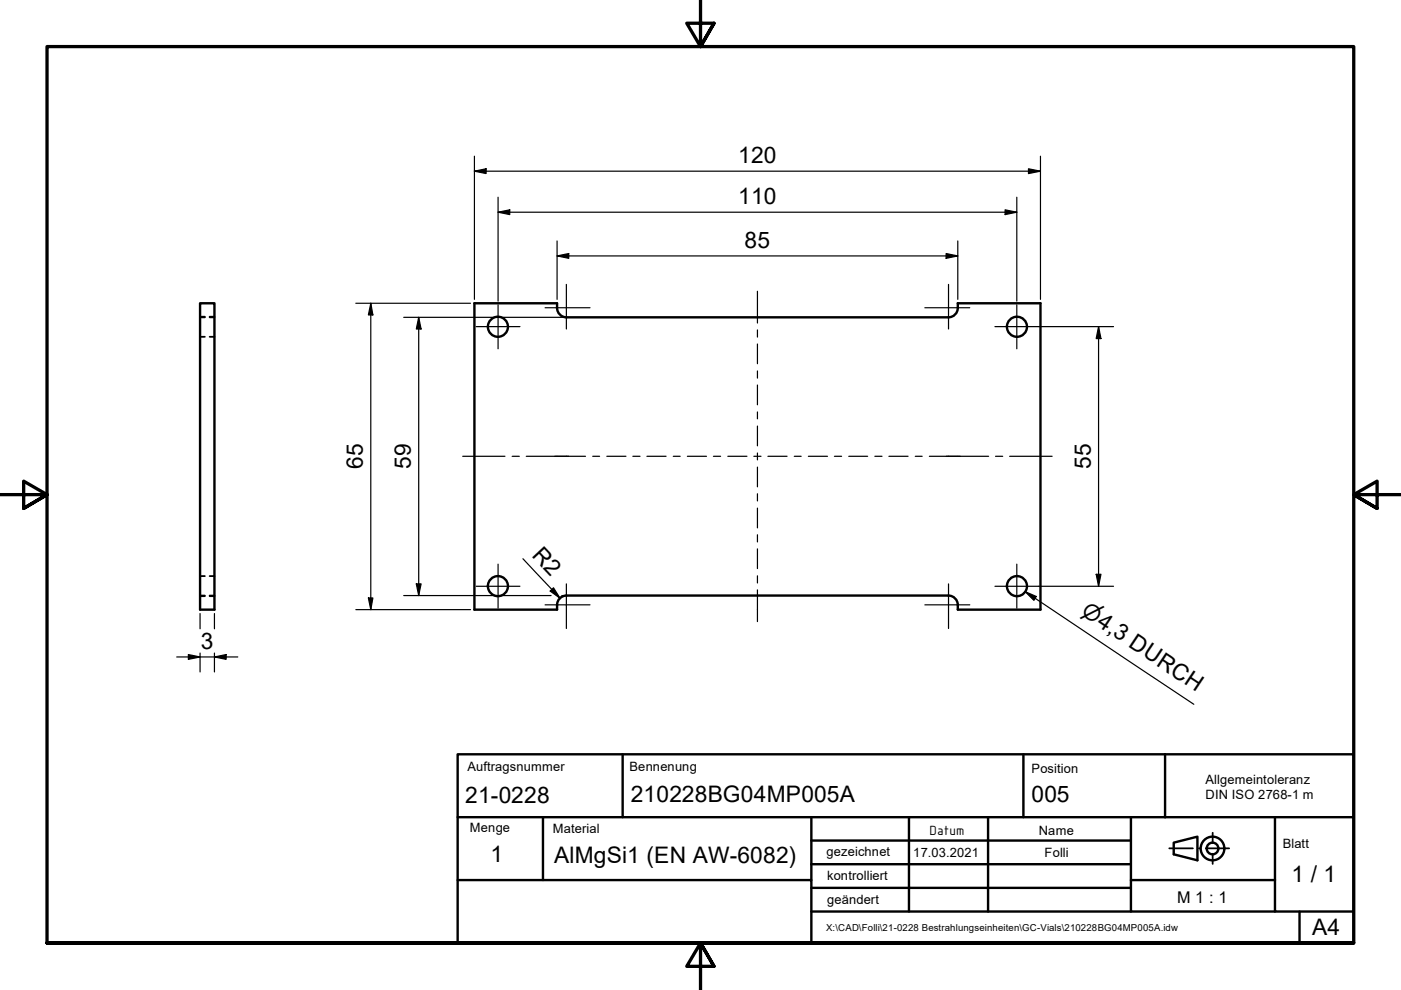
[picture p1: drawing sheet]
<svg xmlns="http://www.w3.org/2000/svg" width="297mm" height="210mm" viewBox="0 0 297 210" stroke-linecap="round" stroke-linejoin="round" font-family="sans-serif">
<!-- layer: Sichtbar (ISO) -->
<g fill="none" stroke="#000" stroke-width=".51">
<path d="M42.4 64.3h3.1v65h-3.1zM118.1 65.2v-.9h-17.5v65h17.5v-1.1M118.1 65.3a2 2 0 0 0 2 2M120.1 67.3h81M203.1 65.3a2 2 0 0 1-2 2M203.1 65.2v-.9h17.5v65h-17.5v-1.1M120.1 126.3h81M120.1 126.3a2 2 0 0 0-2 2M201.1 126.3a2 2 0 0 1 2 2"/>
<circle cx="105.6" cy="69.3" r="2.13"/>
<circle cx="215.6" cy="69.3" r="2.13"/>
<circle cx="105.6" cy="124.3" r="2.13"/>
<circle cx="215.6" cy="124.3" r="2.13"/>
</g>
<!-- layer: Verdeckt (ISO) -->
<path d="M42.4 67.3h1M42.4 71.4h1M42.4 67.2h1M44.4 67.3h1.1M44.4 71.4h1.1M44.4 67.2h1.1M42.4 126.3h1M42.4 126.4h1M42.4 122.1h1M44.4 126.3h1.1M44.4 126.4h1.1M44.4 122.1h1.1" fill="none" stroke="#000" stroke-width=".38"/>
<!-- layer: Rahmen (ISO) -->
<path d="M148.5 -.1v10l-2.9-5h5.8l-2.9 5 2.9-5M0 104.9h10l-5-2.9v5.8l5-2.9-5 2.9M297 104.9h-10l5-2.9v5.8l-5-2.9 5 2.9M10 199.9v-190h277v190h-277h277M151.4 204.9l-2.9-5 2.9 5h-5.8l2.9-5v10" fill="none" stroke="#000" stroke-width=".7"/>
<!-- layer: Titel (ISO) -->
<path d="M247.9 179.9h5M254.2 179.9h.2M255.7 179.9h4.9M257.1 176.6v2.2M257.1 181v2.2" fill="none" stroke="#000" stroke-width=".38"/>
<g fill="none" stroke="#000" stroke-width=".51">
<path d="M97 159.9h190v40h-190zM132 159.9v13.4M217 159.9v13.4h30M247 159.9v13.4M97 173.3h120M115.1 173.3v13.3M172 178.2h67.8M172 173.3v13.3M192.7 173.3v20M209.5 173.3v20M239.8 173.3v13.3M247 173.3h40"/>
<path d="M248.9 178.7l5-1.3v5l-5-1.3zM270.3 173.3v13.3M97 186.6h75v13.3M172 193.3h67.8M172 188.2h67.8M172 183.2h67.8M270.3 186.6v6.7h16.7M270.3 186.6h-30.5v6.7h30.5M275.5 193.3v6.6"/>
<circle cx="257.1" cy="179.9" r="2.51"/>
<circle cx="257.1" cy="179.9" r="1.24"/>
</g>
<!-- layer: Mittelpunktmarkierung (ISO) -->
<g fill="none" stroke="#000" stroke-width=".25">
<path d="M101 69.3h9.2M105.6 64.6v9.3M115.6 65.2h9.5M120.1 60.3v9.5M196.1 65.2h9.5M201.1 60.3v9.5M210.9 69.3h9.3M215.6 64.6v9.3M105.6 119.6v9.3M215.6 119.6v9.3M101 124.3h9.2M115.6 128.2h9.5"/>
<path d="M120.1 123.8v9.5M196.1 128.2h9.5M201.1 123.8v9.5M210.9 124.3h9.3"/>
</g>
<!-- layer: Mittellinie (ISO) -->
<g fill="none" stroke="#000" stroke-width=".25">
<path d="M160.6 61.8v6.7M160.6 69.9v1.6M160.6 72.9v4.2M160.6 78.6v1.6M98.1 96.7h9M108.6 96.7h1.5M111.6 96.7h12.5M125.7 96.7h1.4M128.7 96.7h4M134.2 96.7h1.5M137.2 96.7h4M142.7 96.7h1.5"/>
<path d="M145.7 96.7h4.1M151.3 96.7h1.5M154.3 96.7h4.1M159.8 96.7h1.6M160.6 81.6v4.2M160.6 87.3v1.5M160.6 90.3v4.2M160.6 96v1.5M160.6 99v4.2M162.8 96.7h4.1M168.4 96.7h1.5M171.4 96.7h4.1"/>
<path d="M176.9 96.7h1.5M180 96.7h4M185.5 96.7h1.5M188.5 96.7h4M194.1 96.7h1.4M197 96.7h12.6M211.1 96.7h1.5M214.1 96.7h9M160.6 104.7v1.5M160.6 107.7v4.2M160.6 113.4v1.5M160.6 116.4v4.2"/>
<path d="M160.6 122.1v1.5M160.6 125.1v6.7"/>
</g>
<g fill="none" stroke="#000" stroke-width=".25">
<path d="M100.6 36.3l2.5-.5v1zM100.6 36.3h120M100.6 33.1v30.4M218.1 35.8l2.5 .5-2.5 .5zM220.6 33.1v30.4M105.6 45l2.5-.5v1zM105.6 45h110M105.6 41.8v22.1M118.1 54.3l2.5-.5v1zM118.1 54.3h85M118.1 51.1v12.4M200.6 53.8l2.5 .5-2.5 .5z"/>
<path d="M203.1 51.1v12.4M213.1 44.5l2.5 .5-2.5 .5zM215.6 41.8v22.1M75.4 64.3h24.4M78.6 64.3l.5 2.5h-1zM78.6 64.3v65M85.6 67.3h19.9M88.8 67.3l.5 2.5h-1zM88.8 67.3v59M105.7 67.3h13.6M220.2 69.3h15.9M232.9 69.3l.5 2.5h-1z"/>
<path d="M232.9 69.3v55M110.9 118.5l7.8 8.3M37.5 139.3h12.9M39.9 138.8l2.5 .5-2.5 .5zM42.4 130.1v3.2M42.4 138.5v4M45.5 139.3l2.4-.5v1zM45.5 130.1v3.2M45.5 138.5v4M75.4 129.3h24.4M78.1 126.8h1l-.5 2.5zM85.6 126.3h19.9"/>
<path d="M88.3 123.8h1l-.5 2.5zM105.7 126.3h11.1M117.3 124.6l1.4 2.2-2.1-1.5zM119.1 126.3h.2M220.2 124.3h15.9M232.4 121.8h1l-.5 2.5z"/>
</g>
<g fill="#000">
<path d="M100.6 36.3l2.5-.5v1z" fill-rule="evenodd"/>
<path d="M218.1 35.8l2.5 .5-2.5 .5z" fill-rule="evenodd"/>
<path d="M105.6 45l2.5-.5v1z" fill-rule="evenodd"/>
<path d="M118.1 54.3l2.5-.5v1z" fill-rule="evenodd"/>
<path d="M200.6 53.8l2.5 .5-2.5 .5z" fill-rule="evenodd"/>
<path d="M213.1 44.5l2.5 .5-2.5 .5z" fill-rule="evenodd"/>
<path d="M78.6 64.3l.5 2.5h-1z" fill-rule="evenodd"/>
<path d="M88.8 67.3l.5 2.5h-1z" fill-rule="evenodd"/>
<path d="M232.9 69.3l.5 2.5h-1z" fill-rule="evenodd"/>
<path d="M39.9 138.8l2.5 .5-2.5 .5z" fill-rule="evenodd"/>
<path d="M45.5 139.3l2.4-.5v1z" fill-rule="evenodd"/>
<path d="M78.1 126.8h1l-.5 2.5z" fill-rule="evenodd"/>
<path d="M88.3 123.8h1l-.5 2.5z" fill-rule="evenodd"/>
<path d="M117.3 124.6l1.4 2.2-2.1-1.5z" fill-rule="evenodd"/>
<path d="M232.4 121.8h1l-.5 2.5z" fill-rule="evenodd"/>
</g>
<!-- layer: Symbol (ISO) -->
<path d="M217.4 125.4l2.3 1.1-.5 .8zM217.4 125.4l35.7 23.9" fill="none" stroke="#000" stroke-width=".25"/>
<path d="M217.4 125.4l2.3 1.1-.5 .8z" fill-rule="evenodd" fill="#000"/>
<g font-size="4.8">
<text x="156.5" y="34.6">120</text>
<text x="156.5" y="43.3">110</text>
<text x="157.9" y="52.6">85</text>
<text x="76.9" y="99.5" transform="rotate(-90 76.9 99.5)">65</text>
<text x="87.1" y="99.5" transform="rotate(-90 87.1 99.5)">59</text>
<text x="231.3" y="99.5" transform="rotate(-90 231.3 99.5)">55</text>
<text x="112.6" y="118" transform="rotate(47 112.6 118)">R2</text>
<text x="42.6" y="137.6">3</text>
<text x="98.6" y="170.2">21-0228</text>
<text x="133.7" y="170">210228BG04MP005A</text>
<text x="218.7" y="170">005</text>
<text x="104" y="182.7">1</text>
<text x="117.5" y="182.9">AlMgSi1 (EN AW-6082)</text>
<text x="273.8" y="187">1 / 1</text>
<text x="278.2" y="198.2">A4</text>
</g>
<text font-size="4.6" x="229" y="130.3" transform="rotate(34 229 130.3)">⌀4,3 DURCH</text>
<text font-size="3.4" x="249.6" y="191.4">M 1 : 1</text>
<text font-size="3" x="197.1" y="176.9">Datum</text>
<g font-size="2.7">
<text x="99.1" y="163.5">Auftragsnummer</text>
<text x="133.5" y="163.4">Bennenung</text>
<text x="218.7" y="163.8">Position</text>
<text x="255.6" y="166.3">Allgemeintoleranz</text>
<text x="255.6" y="169.5">DIN ISO 2768-1 m</text>
<text x="99.6" y="176.5">Menge</text>
<text x="117.2" y="176.6">Material</text>
<text x="220.3" y="177">Name</text>
<text x="272" y="179.8">Blatt</text>
<text x="175.3" y="181.5">gezeichnet</text>
<text x="193.6" y="181.6">17.03.2021</text>
<text x="221.5" y="181.7">Folli</text>
<text x="175.4" y="186.5">kontrolliert</text>
<text x="175.4" y="191.6">geändert</text>
</g>
<text font-size="2" x="175.1" y="197.3">X:\CAD\Folli\21-0228 Bestrahlungseinheiten\GC-Vials\210228BG04MP005A.idw</text>
</svg>
